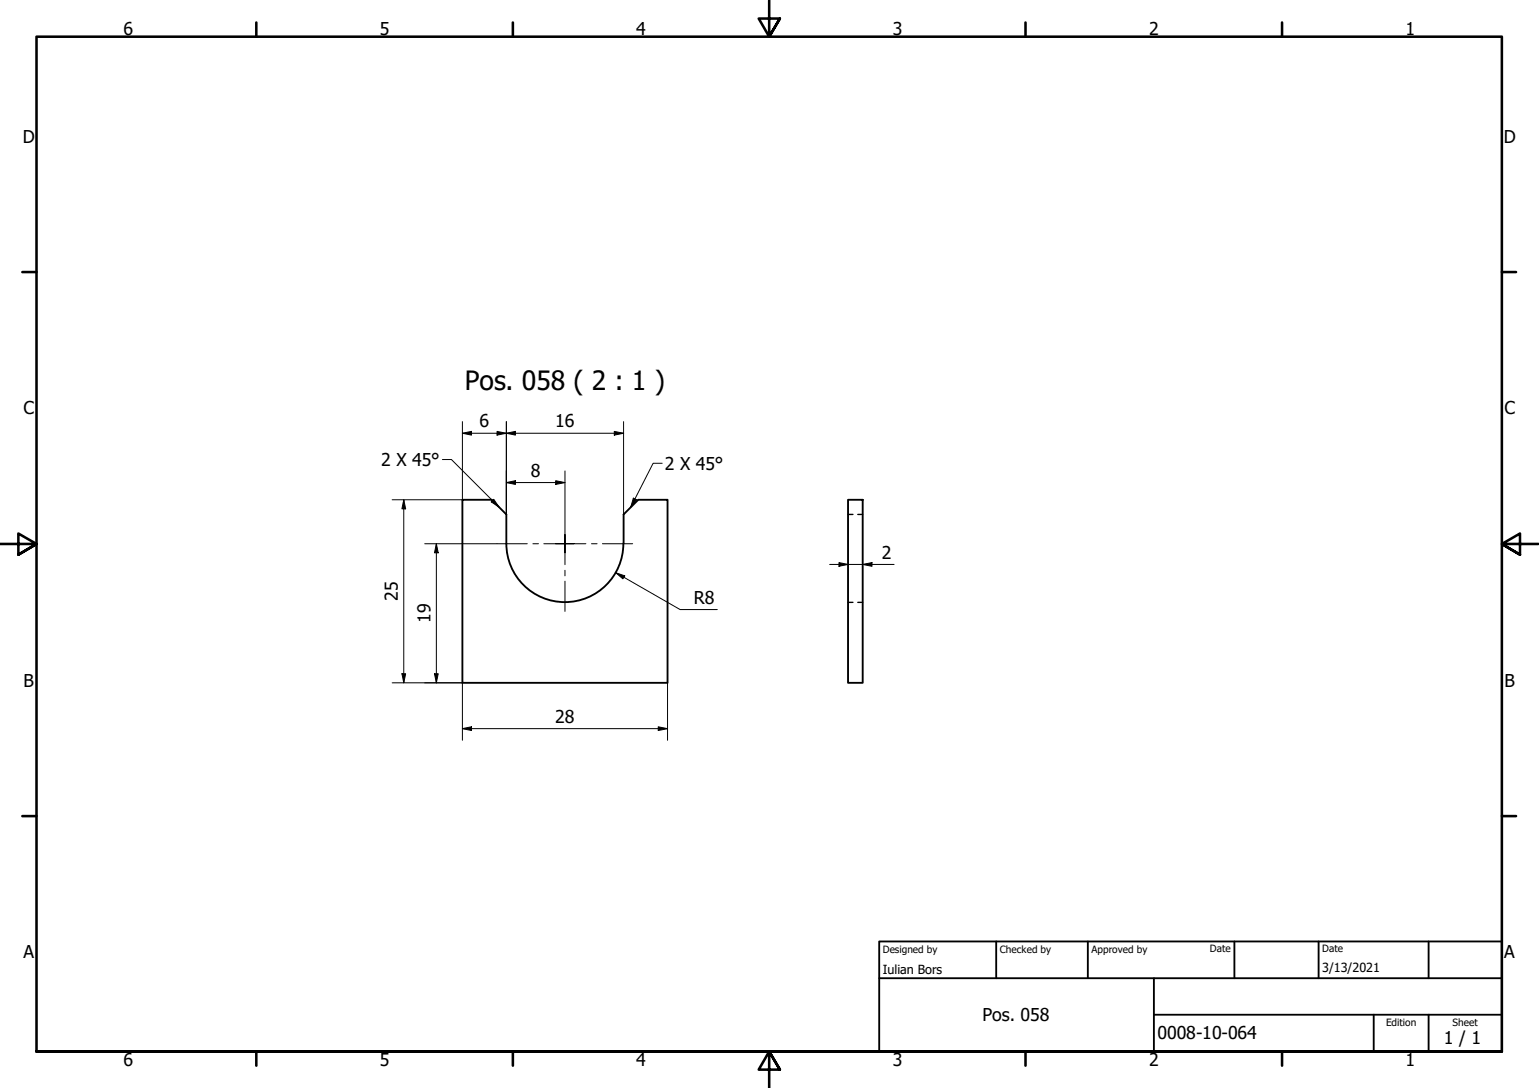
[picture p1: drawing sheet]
<svg xmlns="http://www.w3.org/2000/svg" width="420mm" height="297mm" viewBox="0 0 420 297" stroke-linecap="round" stroke-linejoin="round" font-family="sans-serif">
<!-- layer: Visible (ISO) -->
<path d="M231.5 136.4h4v50h-4zM170.2 148.4a16 16 0 0 1-16 16 16 16 0 0 1-16-16v-8l-4-4h-8v50h56v-50h-8l-4 4v8" fill="none" stroke="#000" stroke-width=".51"/>
<!-- layer: Hidden (ISO) -->
<path d="M231.5 140.4h1.4M234.2 140.4h1.3M231.5 164.5h1.4M234.2 164.5h1.3" fill="none" stroke="#000" stroke-width=".38"/>
<!-- layer: Border (ISO) -->
<g fill="none" stroke="#000" stroke-width=".7">
<path d="M70 6.1v3.9M140 6.1v3.9M210 0v10l-2.9-4.9h5.8l-2.9 4.9 2.9-4.9M280 6.1v3.9M350 6.1v3.9M6.1 74.3h3.9M410 74.3h3.9M0 148.5h10l-5-2.8v5.7l5-2.9-5 2.9M420 148.5h-10l5-2.8v5.7l-5-2.9 5 2.9M6.1 222.8h3.9M410 222.8h3.9M10 287.1v-277.1h400v277.1h-400h400"/>
<path d="M70 287.1v3.8M140 287.1v3.8M212.9 292l-2.9-4.9 2.9 4.9h-5.8l2.9-4.9v9.9M280 287.1v3.8M350 287.1v3.8"/>
</g>
<!-- layer: Title (ISO) -->
<path d="M240 257h170v30.1h-170zM272 257v10.1M297 257v10.1M337 257v10.1M360 257v10.1M390 257v10.1M240 267.1h170M315 277h95M315 267.1v20M375 277v10.1M390 277v10.1" fill="none" stroke="#000" stroke-width=".51"/>
<!-- layer: Center Mark (ISO) -->
<path d="M135.7 148.4h8.3M145.5 148.4h1.5M148.5 148.4h5.7h-2.5M154.2 145.9v2.5v-2.5M154.2 150.9v-2.5v5.8M154.2 155.7v1.5M154.2 158.7v8.2M156.7 148.4h-2.5h5.8M161.5 148.4h1.5M164.5 148.4h8.2" fill="none" stroke="#000" stroke-width=".27"/>
<!-- layer: Dimension (ISO) -->
<g fill="none" stroke="#000" stroke-width=".27">
<path d="M126.2 118.3l2.5-.5v1zM126.2 115.1v21.3h-19.1M126.2 118.3h44M135.7 117.8l2.5 .5-2.5 .5zM138.2 118.3l2.5-.5v1zM138.2 115.1v25.3M167.7 117.8l2.5 .5-2.5 .5zM170.2 115.1v25.3M110.2 136.4l.5 2.5h-1zM110.2 136.4v50M138.2 131.7l2.5-.5v1.1zM138.2 131.7h16"/>
<path d="M151.7 131.2l2.5 .5-2.5 .6zM154.2 128.6v17.3M116 148.4h19.7M119.1 148.4l.5 2.5h-1zM119.1 148.4v38M168.1 156.4l2.5 .8-.5 .8zM168.1 156.4l17.6 10h10.1M226.5 154.1h17.6M229 153.6l2.5 .5-2.5 .5zM235.5 154.1l2.6-.5v1zM107.1 186.4h19.1v15.7M109.7 183.9h1l-.5 2.5z"/>
<path d="M118.6 183.9h1l-.5 2.5zM126.2 198.9l2.5-.5v1zM126.2 198.9h56M179.7 198.4l2.5 .5-2.5 .5zM182.2 186.4v15.7"/>
</g>
<g fill="#000">
<path d="M126.2 118.3l2.5-.5v1z" fill-rule="evenodd"/>
<path d="M135.7 117.8l2.5 .5-2.5 .5z" fill-rule="evenodd"/>
<path d="M138.2 118.3l2.5-.5v1z" fill-rule="evenodd"/>
<path d="M167.7 117.8l2.5 .5-2.5 .5z" fill-rule="evenodd"/>
<path d="M110.2 136.4l.5 2.5h-1z" fill-rule="evenodd"/>
<path d="M138.2 131.7l2.5-.5v1.1z" fill-rule="evenodd"/>
<path d="M151.7 131.2l2.5 .5-2.5 .6z" fill-rule="evenodd"/>
<path d="M119.1 148.4l.5 2.5h-1z" fill-rule="evenodd"/>
<path d="M168.1 156.4l2.5 .8-.5 .8z" fill-rule="evenodd"/>
<path d="M229 153.6l2.5 .5-2.5 .5z" fill-rule="evenodd"/>
<path d="M235.5 154.1l2.6-.5v1z" fill-rule="evenodd"/>
<path d="M109.7 183.9h1l-.5 2.5z" fill-rule="evenodd"/>
<path d="M118.6 183.9h1l-.5 2.5z" fill-rule="evenodd"/>
<path d="M126.2 198.9l2.5-.5v1z" fill-rule="evenodd"/>
<path d="M179.7 198.4l2.5 .5-2.5 .5z" fill-rule="evenodd"/>
</g>
<!-- layer: Symbol (ISO) -->
<path d="M120.8 125.5h2.5l12.9 12.9M134.1 137l.7-.7 1.4 2.1zM172.9 136l.9 .4-1.6 2zM180.8 126.5h-2.5l-6.1 11.9" fill="none" stroke="#000" stroke-width=".27"/>
<g fill="#000">
<path d="M134.1 137l.7-.7 1.4 2.1z" fill-rule="evenodd"/>
<path d="M172.9 136l.9 .4-1.6 2z" fill-rule="evenodd"/>
</g>
<text font-size="7.2" x="126.9" y="106.5">Pos. 058 ( 2 : 1 )</text>
<g font-size="4.8">
<text x="33.7" y="9.6">6</text>
<text x="103.7" y="9.6">5</text>
<text x="173.7" y="9.6">4</text>
<text x="243.7" y="9.6">3</text>
<text x="313.7" y="9.6">2</text>
<text x="383.7" y="9.6">1</text>
<text x="6.2" y="38.9">D</text>
<text x="410.5" y="38.9">D</text>
<text x="6.4" y="113.1">C</text>
<text x="410.7" y="113.1">C</text>
<text x="130.9" y="116.7">6</text>
<text x="151.6" y="116.7">16</text>
<text x="104.1" y="127.2">2 X 45°</text>
<text x="144.9" y="130.2">8</text>
<text x="181.5" y="128.3">2 X 45°</text>
<text x="240.7" y="152.6">2</text>
<text x="108.6" y="164.1" transform="rotate(-90 108.6 164.1)">25</text>
<text x="189.4" y="164.8">R8</text>
<text x="117.5" y="170" transform="rotate(-90 117.5 170)">19</text>
<text x="6.4" y="187.4">B</text>
<text x="410.7" y="187.4">B</text>
<text x="151.6" y="197.3">28</text>
<text x="6.4" y="261.7">A</text>
<text x="410.7" y="261.7">A</text>
<text x="268.2" y="278.8">Pos. 058</text>
<text x="316" y="283.8">0008-10-064</text>
<text x="394.2" y="285">1 / 1</text>
<text x="33.7" y="290.9">6</text>
<text x="103.7" y="290.9">5</text>
<text x="173.7" y="290.9">4</text>
<text x="243.7" y="290.9">3</text>
<text x="313.7" y="290.9">2</text>
<text x="383.7" y="290.9">1</text>
</g>
<g font-size="3.4">
<text x="241" y="266">Iulian Bors</text>
<text x="361" y="265.5">3/13/2021</text>
</g>
<g font-size="2.7">
<text x="241" y="260.1">Designed by</text>
<text x="273" y="260.1">Checked by</text>
<text x="298" y="260.1">Approved by</text>
<text x="330.3" y="260">Date</text>
<text x="361" y="260">Date</text>
<text x="378.4" y="280.1">Edition</text>
<text x="396.6" y="280.1">Sheet</text>
</g>
</svg>
